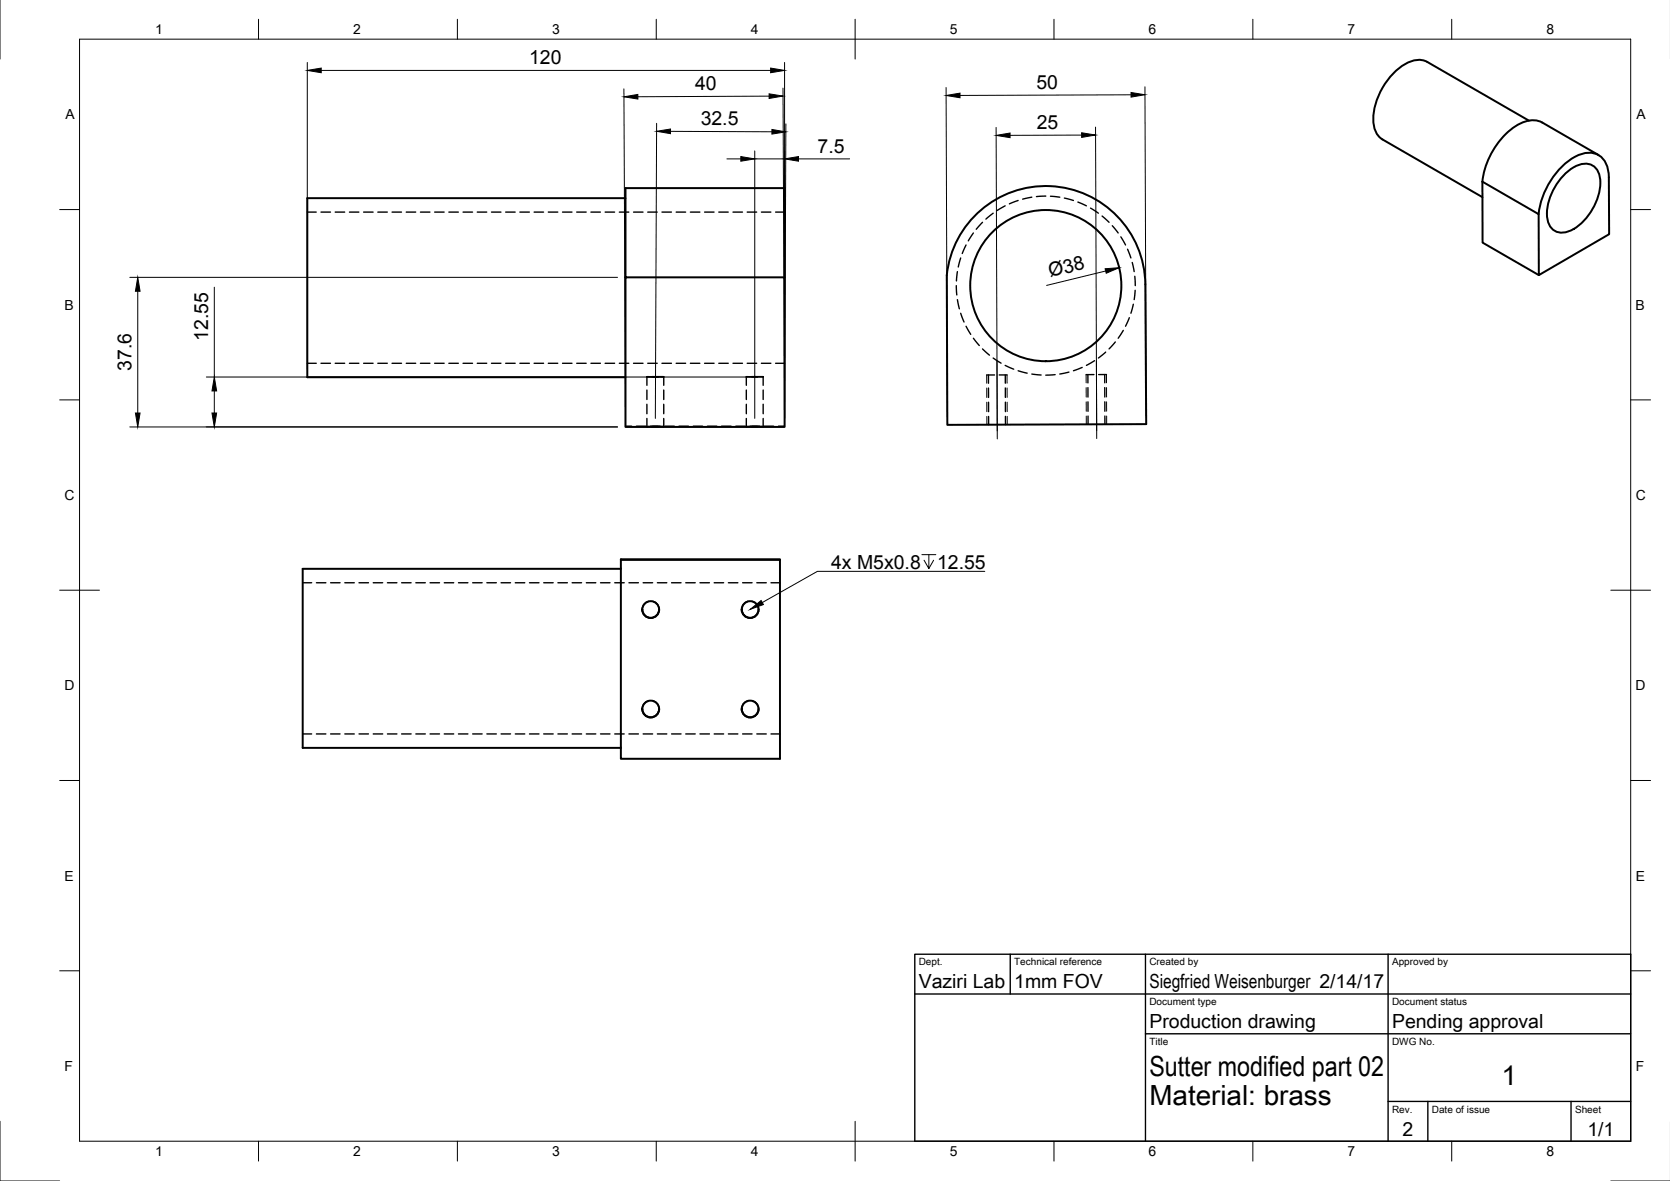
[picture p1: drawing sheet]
<svg xmlns="http://www.w3.org/2000/svg" width="420mm" height="297mm" viewBox="0 0 420 297" stroke-linecap="round" stroke-linejoin="round" font-family="sans-serif">
<!-- layer: Visible -->
<g fill="none" stroke="#000" stroke-width=".5">
<path d="M384.7 30.3l-25.6-14.7a5.6 5.6 0 0 0-5.6 .5 17.3 17.3 0 0 0-7.9 15 5.2 5.2 0 0 0 2.2 4l25.2 14.5M402.2 39l-14.2-8.2a6.9 6.9 0 0 0-7.2 1.3 20.1 20.1 0 0 0-7.8 13.6M157.4 49.8h-80.1v45.1h80.1M245.4 54.1a25 25 0 0 1 27.2-5.5 25 25 0 0 1 15.6 22.9l.2 35.2-50.1 .2-.1-37.7a25 25 0 0 1 7.2-15.1zM373 45.7l14.1 8.2 .1 15.3 17.6-10.3v-14.3a5.9 5.9 0 0 0-3.3-5.9 7.7 7.7 0 0 0-7.3 2.1 20.3 20.3 0 0 0-7.1 13.1M373 45.7v15.3l14.2 8.2M393.3 44.2a8 8 0 0 1 6.3-3 4.1 4.1 0 0 1 3 4.8 14.5 14.5 0 0 1-7.7 12.1 3.8 3.8 0 0 1-5.6-3.3 14.3 14.3 0 0 1 4-10.6zM157.4 69.8h40v37.6h-40v-60.1h40v22.5M156.2 143.1h-80v45h80M156.2 140.8v-.1h40v50.1h-40v-50h40M161.6 153.3a2.12 2.12 0 0 0 2.1 2.1 2.12 2.12 0 0 0 2.1-2.1M161.6 178.3a2.12 2.12 0 0 0 2.1 2.1 2.12 2.12 0 0 0 2.1-2.1"/>
<path d="M186.6 178.3a2.12 2.12 0 0 0 2.1 2.1 2.12 2.12 0 0 0 2.1-2.1"/>
<circle cx="263.1" cy="71.8" r="19"/>
<circle cx="163.7" cy="153.3" r="2.12"/>
<circle cx="163.7" cy="178.3" r="2.12"/>
<circle cx="188.7" cy="178.3" r="2.12"/>
</g>
<!-- layer: Hidden -->
<g fill="none" stroke="#000" stroke-width=".35">
<path d="M77.3 53.3h2.3M80.8 53.3h2.3M84.3 53.3h2.4M87.9 53.3h2.4M91.5 53.3h2.4M95.1 53.3h2.3M98.6 53.3h2.4M102.2 53.3h2.4M105.8 53.3h2.4M109.4 53.3h2.3M112.9 53.3h2.4M116.5 53.3h2.4"/>
<path d="M120.1 53.3h2.4M123.7 53.3h2.3M127.2 53.3h2.4M130.8 53.3h2.4M134.4 53.3h2.4M137.9 53.3h2.4M141.5 53.3h2.4M145.1 53.3h2.4M148.7 53.3h2.4M152.2 53.3h2.4M155.8 53.3h2.4M159.4 53.3h2.4"/>
<path d="M163 53.3h2.4M166.5 53.3h2.4M170.1 53.3h2.4M173.7 53.3h2.4M177.3 53.3h2.3M180.8 53.3h2.4M184.4 53.3h2.4M188 53.3h2.4M191.6 53.3h2.3M195.1 53.3h2.3M244.9 58.6l-1.3 2M247.2 55.9l-1.6 1.8"/>
<path d="M249.9 53.6l-1.9 1.5M252.9 51.8l-2.1 1.2M256.2 50.4l-2.2 .9M259.6 49.6l-2.3 .5M263.1 49.3l-2.3 .1M264.3 49.4l2.3 .2M267.8 49.8l2.3 .6M271.2 50.8l2.1 1M274.4 52.3l1.9 1.3M277.3 54.3l1.7 1.6M279.8 56.8l1.5 1.8M282 59.6l1.2 2"/>
<path d="M240.6 71.8l.1 2.4M240.9 68.3l-.3 2.4M240.9 75.4l.5 2.3M241.7 64.9l-.6 2.3M241.7 78.8l.8 2.2M243.1 61.6l-1 2.2M283.7 62.7l.8 2.2M284.1 79.9l-.9 2.2M284.9 66l.4 2.3M285.1 76.5l-.6 2.3M285.5 69.5l.1 2.3M285.6 73l-.3 2.4"/>
<path d="M77.3 91.4h2.3M80.8 91.4h2.3M84.3 91.4h2.4M87.9 91.4h2.4M91.5 91.4h2.4M95.1 91.4h2.3M98.6 91.4h2.4M102.2 91.4h2.4M105.8 91.4h2.4M109.4 91.4h2.3M112.9 91.4h2.4M116.5 91.4h2.4"/>
<path d="M120.1 91.4h2.4M123.7 91.4h2.3M127.2 91.4h2.4M130.8 91.4h2.4M134.4 91.4h2.4M137.9 91.4h2.4M141.5 91.4h2.4M145.1 91.4h2.4M148.7 91.4h2.4M152.2 91.4h2.4M155.8 91.4h2.4M159.4 91.4h2.4"/>
<path d="M162.8 94.8h2.8M162.8 98.1v2.4M163 91.4h2.4M164.2 94.7h2.8v2.2M164.2 94.8h2.8M165.6 94.7h-2.8v2.2M166.5 91.4h2.4M167 98.1v2.4M170.1 91.4h2.4M173.7 91.4h2.4M177.3 91.4h2.3M180.8 91.4h2.4"/>
<path d="M184.4 91.4h2.4M187.8 94.8h2.8M187.8 98.1v2.4M188 91.4h2.4M189.2 94.7h2.8v2.2M189.2 94.8h2.8M190.6 94.7h-2.8v2.2M191.6 91.4h2.3M192 98.1v2.4M195.1 91.4h2.3M243.1 82.1l1.1 2M244.9 85.1l1.5 1.8"/>
<path d="M247.2 87.8l1.7 1.5M248.7 94.3v2.1M248.7 97.6v2.4M249.9 90.1l2 1.2M250.2 94.3h-2M252.9 91.9l2.1 1M252.9 94.3v2.1M252.9 97.6v2.4M253.4 94.3h-2M256.2 93.3l2.2 .6M259.6 94.1l2.3 .2M265.5 94.2l-2.4 .2"/>
<path d="M268.9 93.6l-2.3 .5M272.3 92.4l-2.2 .8M273.7 94.2v2.1M273.7 97.5v2.4M275.2 94.2h-1.9M275.4 90.7l-2.1 1.2M277.9 94.2v2.1M278 97.5v2.4M278.2 88.6l-1.9 1.5M278.4 94.2h-2M280.6 86l-1.6 1.8M282.6 83.1l-1.3 2"/>
<path d="M157.4 107.2h1.5M160.1 107.2h2.4M162.8 107.2h2.8M162.8 105.3v2h2.8M162.8 101.7v2.4M163.7 107.2h2.4M164.2 107.2h2.8M167 105.3v2h-2.8M167 101.7v2.4M167.3 107.2h2.3M170.8 107.2h2.4M174.4 107.2h2.4"/>
<path d="M178 107.2h2.4M181.6 107.2h2.3M185.1 107.2h2.4M187.8 107.2h2.8M187.8 105.3v2h2.8M187.8 101.7v2.4M188.7 107.2h2.4M189.2 107.2h2.8M192 105.3v2h-2.8M192 101.7v2.4M192.3 107.2h2.4M195.8 107.2h1.6"/>
<path d="M248.7 101.2v2.3M248.7 104.7v2.1M252.9 101.1l.1 2.4M253 104.7v2.1M273.7 101.1v2.4M273.7 104.6v2.1M278 101.1v2.3M278 104.6v2.1M76.2 146.6h2.2M79.6 146.6h2.4M83.2 146.6h2.4M86.8 146.6h2.3"/>
<path d="M90.3 146.6h2.4M93.9 146.6h2.4M97.5 146.6h2.4M101 146.6h2.4M104.6 146.6h2.4M108.2 146.6h2.4M111.8 146.6h2.4M115.3 146.6h2.4M118.9 146.6h2.4M122.5 146.6h2.4M126.1 146.6h2.4M129.6 146.6h2.4"/>
<path d="M133.2 146.6h2.4M136.8 146.6h2.4M140.4 146.6h2.3M143.9 146.6h2.4M147.5 146.6h2.4M151.1 146.6h2.4M154.7 146.6h2.3M158.2 146.6h2.4M161.8 146.6h2.4M163.1 151.2l-1.1 .8-.4 1.3M164.3 151.2l1.1 .8 .4 1.3M165.4 146.6h2.4"/>
<path d="M169 146.6h2.3M172.5 146.6h2.4M176.1 146.6h2.4M179.7 146.6h2.4M161.6 178.3h.1M163.1 176.3l-1.1 .7-.4 1.3M164.3 176.3l1.1 .7 .4 1.3M165.8 178.3h.1M186.6 178.3h.1M188.1 176.3l-1.1 .7-.4 1.3M189.3 176.3l1.1 .7 .4 1.3M190.8 178.3h.1"/>
<path d="M76.2 184.6h2.2M79.6 184.6h2.4M83.2 184.6h2.4M86.8 184.6h2.3M90.3 184.6h2.4M93.9 184.6h2.4M97.5 184.6h2.4M101 184.6h2.4M104.6 184.6h2.4M108.2 184.6h2.4M111.8 184.6h2.4M115.3 184.6h2.4"/>
<path d="M118.9 184.6h2.4M122.5 184.6h2.4M126.1 184.6h2.4M129.6 184.6h2.4M133.2 184.6h2.4M136.8 184.6h2.4M140.4 184.6h2.3M143.9 184.6h2.4M147.5 184.6h2.4M151.1 184.6h2.4M154.7 184.6h2.3M158.2 184.6h2.4"/>
<path d="M161.8 184.6h2.4M165.4 184.6h2.4M169 184.6h2.3M172.5 184.6h2.4M176.1 184.6h2.4M179.7 184.6h2.4M183.3 184.6h2.3M186.8 184.6h2.4M190.4 184.6h2.4M194 184.6h2.2"/>
</g>
<!-- layer: Hidden Narrow -->
<g fill="none" stroke="#000" stroke-width=".25">
<path d="M248.2 94.3v2.1M248.3 97.6v2.4M253.4 94.3v2.1M253.4 97.6v2.4M273.3 94.2v2.1M273.3 97.5v2.4M278.4 94.2v2.1M278.4 97.5v2.4M248.3 101.2v2.3M248.3 104.7v2.1M253.4 101.1v2.4M253.4 104.7v2.1"/>
<path d="M273.3 101.1v2.4M273.3 104.6v2.1M278.4 101.1v2.3M278.4 104.6v2.1"/>
</g>
<!-- layer: Border -->
<g fill="none" stroke="#000" stroke-width=".25">
<path d="M0 -.1v15M20 9.9h390.3v277.1h-390.3zM65 4.8v5.1M115.1 4.8v5.1M165.1 4.8v5.1M215.1 4.8v10.1M265.2 4.8v5.1M315.2 4.8v5.1M365.2 4.8v5.1M15 52.7h5M410.3 52.7h5M15 100.6h5"/>
<path d="M410.3 100.6h5M15 148.4h10M405.3 148.4h10M15 196.3h5M410.3 196.3h5M15 244.2h5M410.3 244.2h5M0 282v15h15M65 287v5M115.1 287v5M165.1 287v5M215.1 282v10"/>
<path d="M265.2 287v5M315.2 287v5M365.2 287v5M405.3 297h14.9"/>
</g>
<!-- layer: TitleBlock -->
<path d="M230.2 240h180.1v47h-180.1zM230.2 250h180.1M254.2 240v10M288.2 240v47M349.2 240v47M288.2 260h122.1M349.2 277h61.1M359.2 277v10M395.3 277v10" fill="none" stroke="#000" stroke-width=".35"/>
<!-- layer: Dimensions -->
<g fill="none" stroke="#000" stroke-width=".25">
<path d="M77.3 15.7v77.2M80.8 17.7h113.1M197.4 15.7v89.5l-.4-83M157 22.3l.4 83.1M165.2 31l-.3 74.2M168.7 33l25.5 .1M182.9 40h3.5M189.9 38v67.2M189.9 40h7.5M193.5 24.2l-33 .1M197.7 31.2l-.3 74.2M200.9 40h12.9"/>
<path d="M238 22l.3 82.9M250.6 32.1l.3 76.3M272.1 34h-18M275.6 32l.3 76.3M284.6 23.8l-43.1 .2M288.1 21.8l.3 82.9M32.7 69.8h122.7M34.7 73.3v30.6M53.9 72.2v22.6M278.2 68.2l-14.9 3.6M51.9 94.8h136M53.9 98.3v5.6"/>
<path d="M32.7 107.4h122.7"/>
</g>
<g fill="#000" stroke="#000" stroke-width=".25">
<path d="M77.3 17.7l3.5-.6v1.2zM193.9 17.1l3.5 .6-3.5 .6zM157 24.3l3.5-.6v1.2zM165.2 33l3.5-.5v1.1zM186.4 39.4l3.5 .6-3.5 .5zM193.5 23.6l3.5 .6-3.5 .6zM194.2 32.6l3.5 .6-3.5 .5zM197.4 40l3.5-.6v1.1zM238 24l3.5-.6v1.2zM250.6 34.1l3.5-.6v1.1zM272.1 33.4l3.5 .6-3.5 .6zM284.6 23.3l3.5 .5-3.5 .6z"/>
<path d="M34.7 69.8l.5 3.5h-1.1zM278 67.6l3.6-.3-3.3 1.4zM53.9 94.8l.6 3.5h-1.2zM34.1 103.9h1.1l-.5 3.5zM53.3 103.9h1.2l-.6 3.5z"/>
</g>
<!-- layer: Center Lines -->
<path d="M250.8 90.9l.1 19.5M275.8 90.8l.1 19.5" fill="none" stroke="#000" stroke-width=".25"/>
<!-- layer: Annotations -->
<path d="M247.8 143.7h-42.2l-13.8 7.9" fill="none" stroke="#000" stroke-width=".25"/>
<text font-size="19.8" x="187.3" y="154.5">x12.55</text>
<g font-size="7">
<text x="289.2" y="270.5">Sutter modified part 02</text>
<text x="377.8" y="272.9">1</text>
<text x="289.2" y="278">Material: brass</text>
</g>
<g font-size="4.9">
<text x="133.1" y="16.2">120</text>
<text x="174.9" y="22.7">40</text>
<text x="260.8" y="22.4">50</text>
<text x="176.3" y="31.5">32.5</text>
<text x="260.9" y="32.5">25</text>
<text x="205.7" y="38.4">7.5</text>
<text x="264.2" y="69.8" transform="rotate(-14 264.2 69.8)">Ø38</text>
<text x="52.4" y="85.7" transform="rotate(-90 52.4 85.7)">12.55</text>
<text x="33.1" y="93.3" transform="rotate(-90 33.1 93.3)">37.6</text>
<text x="209.1" y="143">4x M5x0.8</text>
<text x="235.8" y="143">12.55</text>
<text x="231.2" y="248.5">Vaziri Lab</text>
<text x="255.2" y="248.5">1mm FOV</text>
<text x="289.2" y="248.5">Siegfried Weisenburger 2/14/17</text>
<text x="289.2" y="258.5">Production drawing</text>
<text x="350.2" y="258.5">Pending approval</text>
<text x="352.9" y="285.7">2</text>
<text x="399.4" y="285.6">1/1</text>
</g>
<g font-size="3.5">
<text x="39" y="8.6">1</text>
<text x="88.9" y="8.6">2</text>
<text x="138.9" y="8.6">3</text>
<text x="188.9" y="8.6">4</text>
<text x="239" y="8.6">5</text>
<text x="288.9" y="8.6">6</text>
<text x="339" y="8.6">7</text>
<text x="389.1" y="8.6">8</text>
<text x="16.4" y="30">A</text>
<text x="411.7" y="30">A</text>
<text x="16.2" y="77.9">B</text>
<text x="411.5" y="77.9">B</text>
<text x="16.3" y="125.8">C</text>
<text x="411.5" y="125.8">C</text>
<text x="16.2" y="173.6">D</text>
<text x="411.5" y="173.6">D</text>
<text x="16.3" y="221.5">E</text>
<text x="411.5" y="221.5">E</text>
<text x="16.3" y="269.4">F</text>
<text x="411.5" y="269.4">F</text>
<text x="39" y="290.8">1</text>
<text x="88.9" y="290.8">2</text>
<text x="138.9" y="290.8">3</text>
<text x="188.9" y="290.8">4</text>
<text x="239" y="290.8">5</text>
<text x="288.9" y="290.8">6</text>
<text x="339" y="290.8">7</text>
<text x="389.1" y="290.8">8</text>
</g>
<g font-size="2.5">
<text x="231.2" y="242.8">Dept.</text>
<text x="255.2" y="242.8">Technical reference</text>
<text x="289.2" y="242.8">Created by</text>
<text x="350.2" y="242.8">Approved by</text>
<text x="289.2" y="252.8">Document type</text>
<text x="350.2" y="252.8">Document status</text>
<text x="289.2" y="262.8">Title</text>
<text x="350.2" y="262.8">DWG No.</text>
<text x="350.2" y="279.8">Rev.</text>
<text x="360.2" y="279.8">Date of issue</text>
<text x="396.3" y="279.8">Sheet</text>
</g>
</svg>
